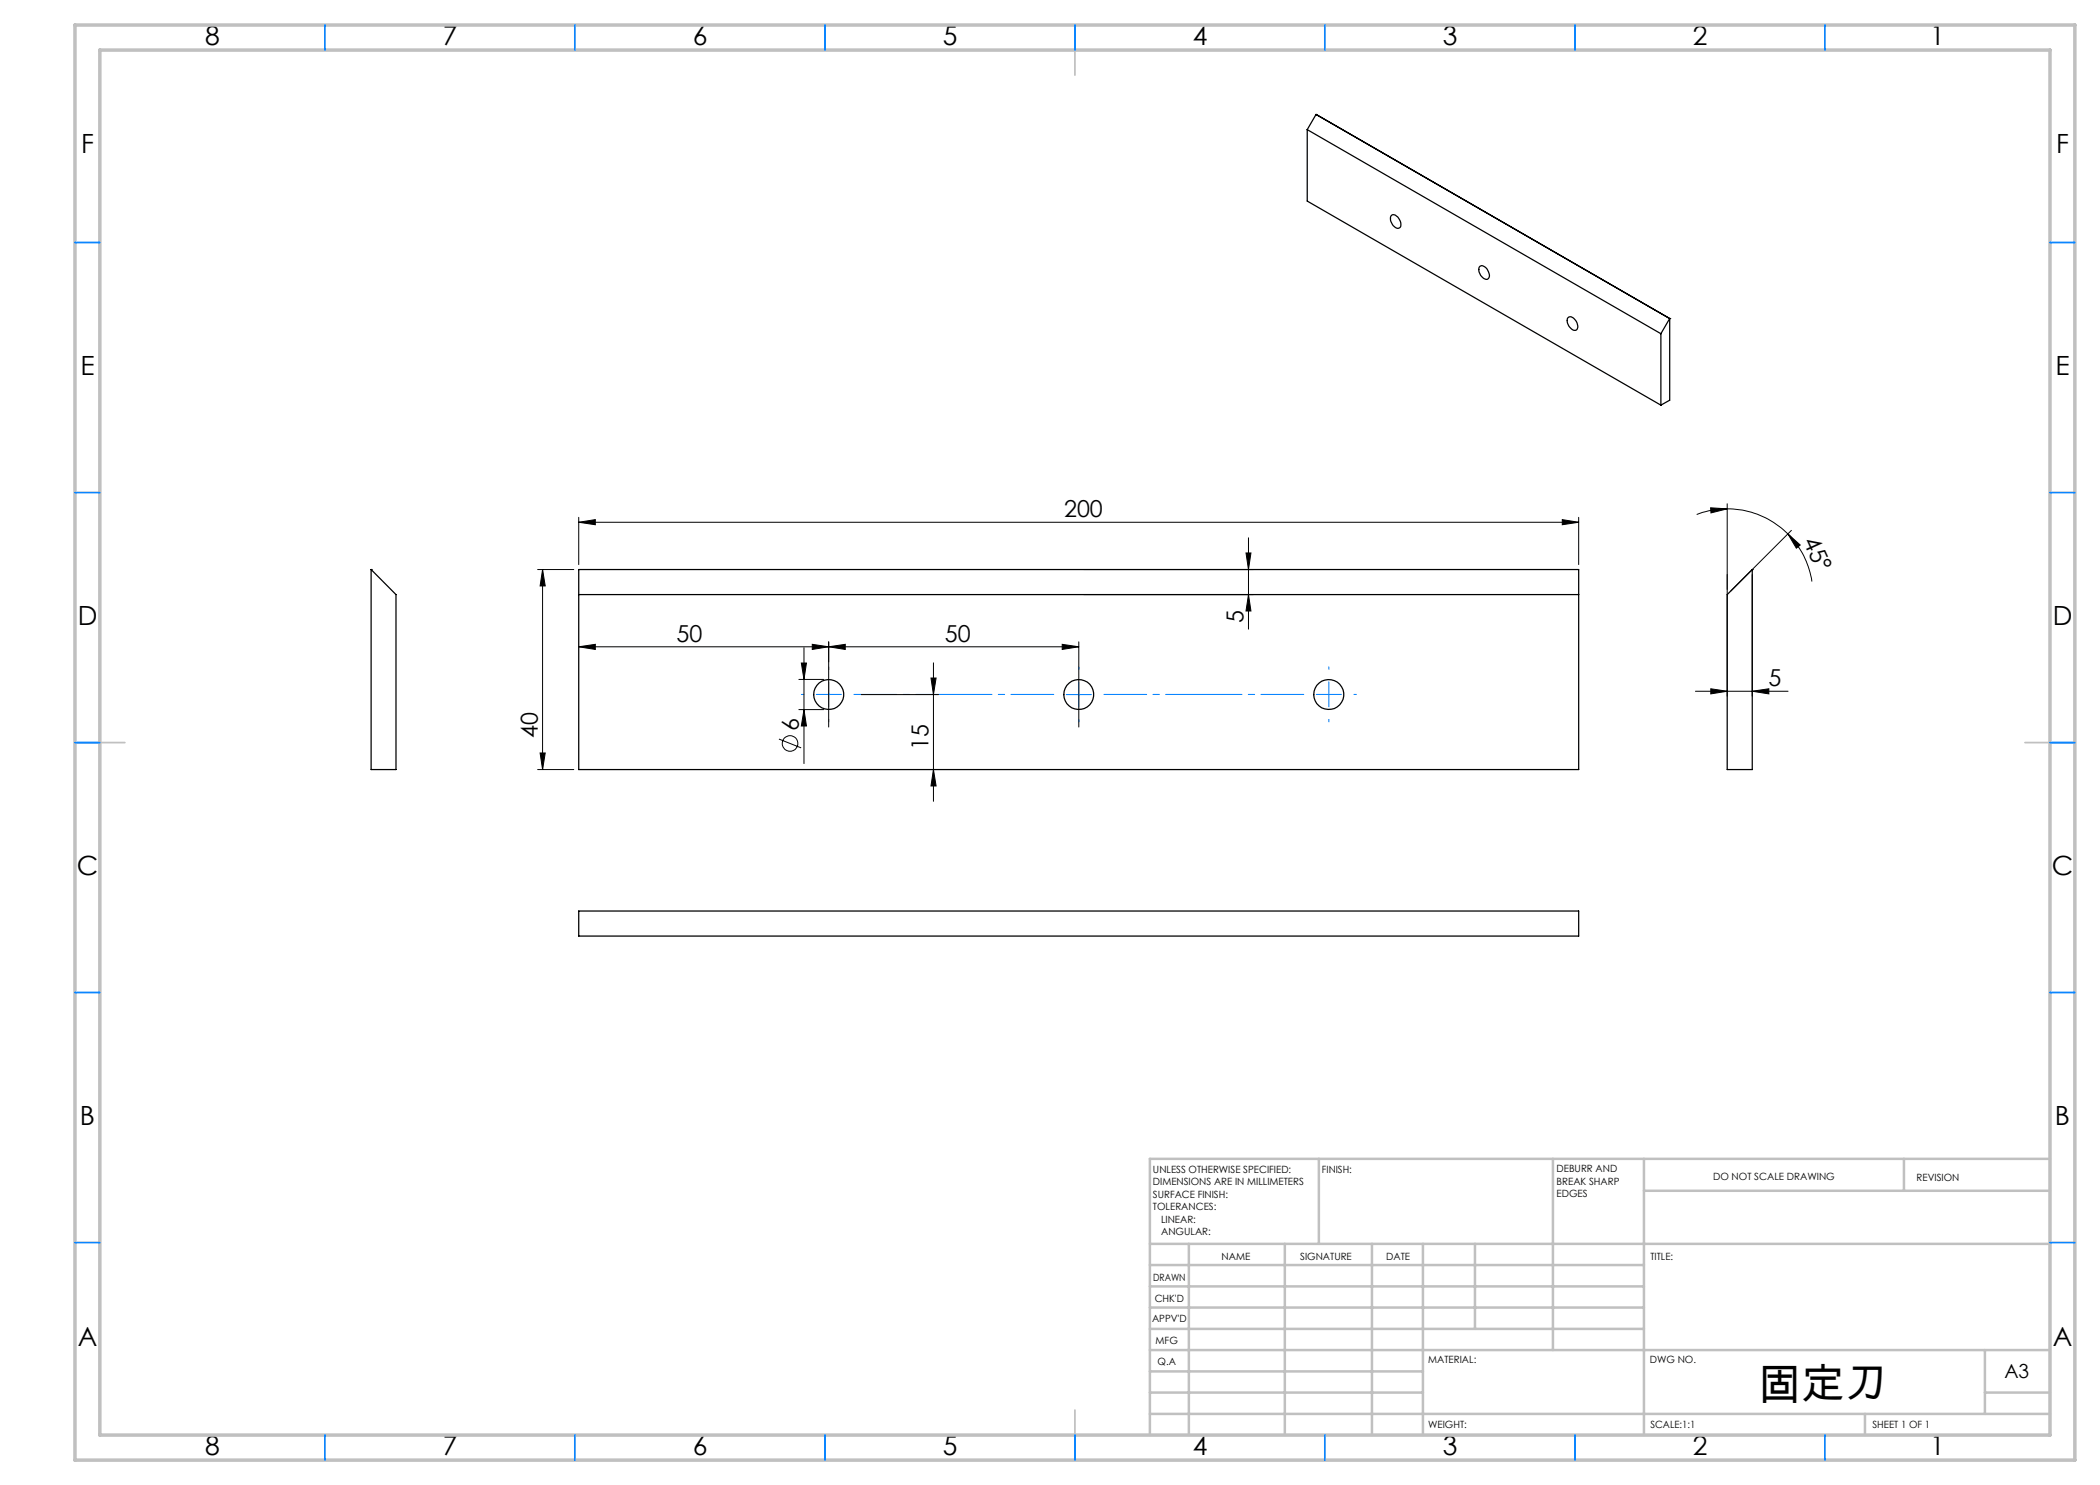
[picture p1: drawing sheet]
<svg xmlns="http://www.w3.org/2000/svg" width="420mm" height="297mm" viewBox="0 0 420 297" stroke-linecap="round" stroke-linejoin="round" font-family="sans-serif">
<g fill="none" stroke="#000" stroke-width=".2">
<path d="M107.5 113.9h7.3M108.5 113.9v40M108.5 113.9l.5 3.3h-1zM115.7 104.5l3.4-.6v1zM115.7 103.5v9.4M115.7 104.5h200M216.7 113.9h34M216.7 118.9h34M249.2 110.6h1l-.5 3.3zM249.7 107.6v18.2M249.7 118.9l.5 3.3h-1zM312.5 103.9l3.2 .6-3.2 .4z"/>
<path d="M315.7 103.5v9.4M342.1 101.6l3.3 .2-3.2 .8zM345.4 101.8a17.3 17.3 0 0 1 12.2 5M345.4 101.8a16.9 16.9 0 0 0-6.1 1.1M345.4 100.7v38.5M350.4 114.9v24.3M357.6 106.8l2.4 2.2-.7 .6zM357.6 106.8a16.8 16.8 0 0 1 4.8 9.5M358.3 106.1l-12.2 12.1M115.7 129.4l3.4-.5v1zM115.7 129.4h100.1M159.8 135.9h4.9"/>
<path d="M160.3 132.6h1l-.5 3.3zM160.8 129.5v23.2M162.5 128.9l3.2 .5-3.2 .5zM165.7 128.4v17M165.7 129.4l3.4-.5v1zM172.3 138.9h15.4M186.2 135.6h1l-.5 3.3zM186.7 132.6v27.7M212.4 128.9l3.4 .5-3.4 .5zM215.8 128.4v17M339.1 138.3h18.5M342.2 137.8l3.2 .5-3.2 .5z"/>
<path d="M350.4 138.3l3.4-.5v1zM107.5 153.9h7.3M108 150.6h1l-.5 3.3zM155.8 147.8l4.4 1.8M159.8 141.9h4.9M160.8 141.9l.5 3.3h-1zM186.7 153.9l.5 3.3h-1z"/>
<circle cx="158" cy="148.7" r="1.55"/>
</g>
<g fill="none" stroke="#0080ff" stroke-width=".2" stroke-dasharray="15.2 1.3 1.3 1.3">
<path d="M160.8 138.9h-.5M165.8 138.9v-2.5M165.8 138.9h-2.5M165.8 138.9v2.5M165.8 138.9h2.5M165.8 133.9v-.5M215.8 133.9v-.5M265.8 138.9v-2.5M265.8 138.9h-2.5M265.8 138.9v2.5M265.8 138.9h2.5M265.8 133.9v-.5"/>
<path d="M270.8 138.9h.5M165.8 143.9v.5M215.8 143.9v.5M265.8 143.9v.5"/>
</g>
<path d="M170.8 138.9h40M220.8 138.9h40" fill="none" stroke="#0080ff" stroke-width=".2" stroke-dasharray="15.2 1.3 1.3 1.3" stroke-dashoffset="6.7"/>
<path d="M213.3 138.9h5M215.8 136.4v5" fill="none" stroke="#0080ff" stroke-width=".2"/>
<path d="M215 5v10M15 148.5h10M405 148.5h10M215 282v10" fill="none" stroke="#c0c0c0" stroke-width=".35"/>
<g fill="none" stroke="#c0c0c0" stroke-width=".5">
<path d="M263.8 231.8v17M310.6 231.8v38.2M328.8 231.8v55.2M328.8 238.2h81.2M380.8 231.8v6.4M410 231.8h-180v55.2M230 248.8h180M230 257.3h98.8M230 253h98.8M237.8 248.8v38.2M257 248.8v38.2M274.4 248.8v38.2"/>
<path d="M284.6 248.8v38.2M295 248.8v17M230 265.8h98.8M230 261.5h98.8M230 278.5h54.6M230 274.3h54.6M230 270h180M397 278.5h13M397 270v12.8M230 282.8h180M373 282.8v4.2"/>
</g>
<path d="M15 5h400v287h-400zM20 10h390v277h-390z" fill="none" stroke="#c0c0c0" stroke-width=".7"/>
<g fill="none" stroke="#0080ff" stroke-width=".35">
<path d="M65 5v5M115 5v5M165 5v5M215 5v5M265 5v5M315 5v5M365 5v5M15 48.5h5M410 48.5h5M15 98.5h5M410 98.5h5M15 148.5h5"/>
<path d="M410 148.5h5M15 198.5h5M410 198.5h5M15 248.5h5M410 248.5h5M65 287v5M115 287v5M165 287v5M215 287v5M265 287v5M315 287v5M365 287v5"/>
</g>
<g fill="#000">
<path d="M115.7 104.5l3.4-.6v1zM312.5 103.9l3.2 .6-3.2 .4zM165.7 129.4l3.4-.5v1zM212.4 128.9l3.4 .5-3.4 .5zM342.2 137.8l3.2 .5-3.2 .5zM350.4 138.3l3.4-.5v1z"/>
<path d="M357.6 106.8l2.4 2.2-.7 .6zM342.1 101.6l3.3 .2-3.2 .8z"/>
<path d="M162.5 128.9l3.2 .5-3.2 .5zM115.7 129.4l3.4-.5v1z"/>
<path d="M186.2 135.6h1l-.5 3.3zM186.7 153.9l.5 3.3h-1z"/>
<path d="M108 150.6h1l-.5 3.3zM108.5 113.9l.5 3.3h-1zM160.8 141.9l.5 3.3h-1zM160.3 132.6h1l-.5 3.3zM249.7 118.9l.5 3.3h-1zM249.2 110.6h1l-.5 3.3z"/>
</g>
<g fill="none" stroke="#000" stroke-width=".25">
<path d="M261.4 25.9l70.8 40.8M261.4 25.9v14.3l70.8 40.8M263.2 22.9l-1.8 3M263.2 22.9l70.7 40.8M263.2 22.9h.1M278.3 43.1a1.17 1.17 0 0 1 1.6 .8 1.05 1.05 0 0 1-.4 1.8 1.96 1.96 0 0 1-1.2-2.6zM296 53.3a1.35 1.35 0 0 1 1.7 1.1 .88 .88 0 0 1-.5 1.5 1.96 1.96 0 0 1-1.2-2.6zM313.5 63.6a.94 .94 0 0 1 1.6 .5 1.32 1.32 0 0 1 0 2 1.95 1.95 0 0 1-1.6-2.5zM332.2 66.7v14.3M333.9 63.7h.1M333.9 63.7v16.3l-1.7 1M333.9 63.7l-1.7 3"/>
<path d="M74.2 113.9h.1M74.2 113.9l5 5v35h-5zM115.7 118.9h200M115.7 113.9h200v40h-200zM345.4 118.9l5-5v40h-5zM350.4 113.9h.1M115.7 182.2h200v5h-200z"/>
<circle cx="165.7" cy="138.9" r="3"/>
<circle cx="215.8" cy="138.9" r="3"/>
<circle cx="265.8" cy="138.9" r="3"/>
</g>
<text font-size="8.5" x="351.7" y="279.7">固定刀</text>
<g font-size="5.3">
<text x="41" y="8.9">8</text>
<text x="88.5" y="8.9">7</text>
<text x="138.5" y="8.9">6</text>
<text x="188.5" y="8.9">5</text>
<text x="238.5" y="8.9">4</text>
<text x="288.5" y="8.9">3</text>
<text x="338.5" y="8.9">2</text>
<text x="386" y="8.9">1</text>
<text x="16.2" y="30.7">F</text>
<text x="411.2" y="30.7">F</text>
<text x="16.1" y="74.9">E</text>
<text x="411.1" y="74.9">E</text>
<text x="15.5" y="124.9">D</text>
<text x="410.5" y="124.9">D</text>
<text x="15.4" y="174.9">C</text>
<text x="410.4" y="174.9">C</text>
<text x="16" y="224.9">B</text>
<text x="411" y="224.9">B</text>
<text x="15.5" y="269.2">A</text>
<text x="410.5" y="269.2">A</text>
<text x="41" y="290.9">8</text>
<text x="88.5" y="290.9">7</text>
<text x="138.5" y="290.9">6</text>
<text x="188.5" y="290.9">5</text>
<text x="238.5" y="290.9">4</text>
<text x="288.5" y="290.9">3</text>
<text x="338.5" y="290.9">2</text>
<text x="386" y="290.9">1</text>
</g>
<g font-size="4.7">
<text x="212.8" y="103.4">200</text>
<text x="360.5" y="108.2" transform="rotate(66 360.5 108.2)">45°</text>
<text x="248.7" y="124.5" transform="rotate(-90 248.7 124.5)">5</text>
<text x="135.3" y="128.3">50</text>
<text x="189" y="128.3">50</text>
<text x="353.7" y="137.2">5</text>
<text x="107.5" y="147.6" transform="rotate(-90 107.5 147.6)">40</text>
<text x="159.7" y="146.1" transform="rotate(-90 159.7 146.1)">6</text>
<text x="185.7" y="150" transform="rotate(-90 185.7 150)">15</text>
</g>
<text font-size="3.9" x="400.9" y="275.5">A3</text>
<g font-size="2">
<text x="230.6" y="234.6">UNLESS OTHERWISE SPECIFIED:</text>
<text x="230.6" y="237.1">DIMENSIONS ARE IN MILLIMETERS</text>
<text x="230.6" y="239.6">SURFACE FINISH:</text>
<text x="264.4" y="234.6">FINISH:</text>
<text x="311.3" y="234.5">DEBURR AND</text>
<text x="311.3" y="237">BREAK SHARP</text>
<text x="311.3" y="239.5">EDGES</text>
<text x="342.6" y="236">DO NOT SCALE DRAWING</text>
<text x="383.3" y="236.2">REVISION</text>
<text x="230.6" y="242.1">TOLERANCES:</text>
<text x="232.2" y="244.6">LINEAR:</text>
<text x="232.2" y="247.1">ANGULAR:</text>
<text x="244.3" y="252">NAME</text>
<text x="260" y="251.9">SIGNATURE</text>
<text x="277.2" y="251.9">DATE</text>
<text x="330.1" y="251.9">TITLE:</text>
<text x="230.6" y="256.1">DRAWN</text>
<text x="230.9" y="260.3">CHK'D</text>
<text x="230.4" y="264.4">APPV'D</text>
<text x="231.1" y="268.8">MFG</text>
<text x="231.5" y="273">Q.A</text>
<text x="285.6" y="272.5">MATERIAL:</text>
<text x="330" y="272.5">DWG NO.</text>
<text x="285.6" y="285.5">WEIGHT:</text>
<text x="330.1" y="285.6">SCALE:1:1</text>
<text x="374.5" y="285.6">SHEET 1 OF 1</text>
</g>
</svg>
